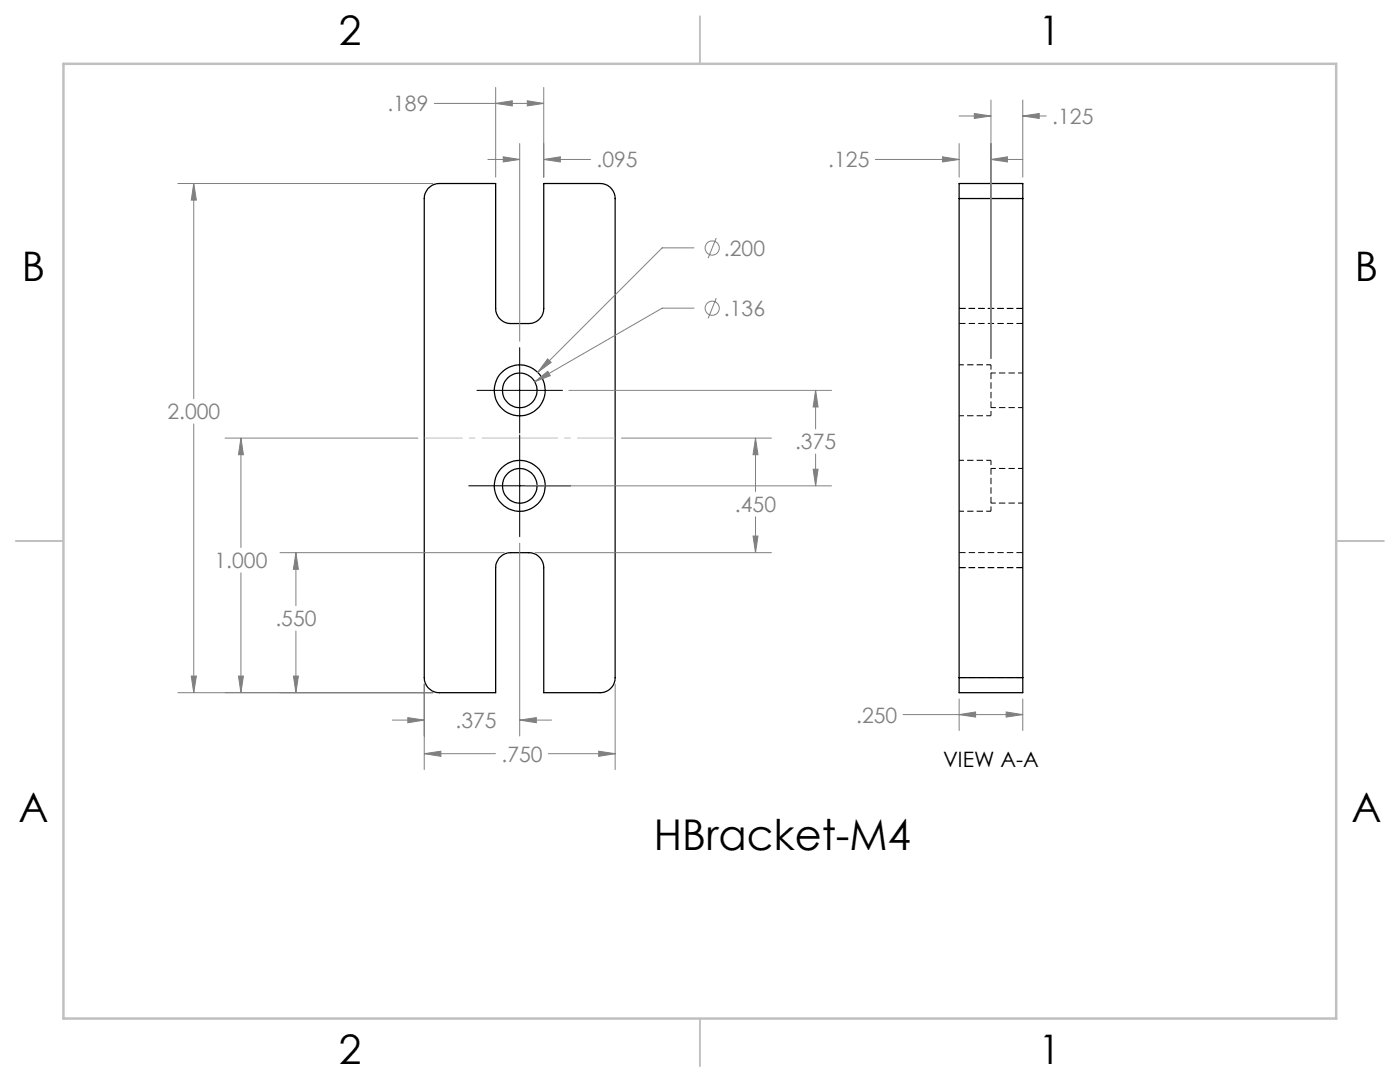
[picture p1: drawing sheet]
<svg xmlns="http://www.w3.org/2000/svg" width="279mm" height="216mm" viewBox="0 0 279 216" stroke-linecap="round" stroke-linejoin="round" font-family="sans-serif">
<g fill="none" stroke="#000" stroke-width=".25">
<path d="M85.4 37.7a3 3 0 0 1 2.3-1.1h11.2v25a2.99 2.99 0 0 0 3 3h3.6a2.99 2.99 0 0 0 3-3v-25h11.3a2.99 2.99 0 0 1 3 3v95.6a2.99 2.99 0 0 1-3 3h-11.3v-24.9a2.99 2.99 0 0 0-3-3h-3.6a3 3 0 0 0-3 3v24.9h-11.2a3 3 0 0 1-3-3v-95.6a2.99 2.99 0 0 1 .7-1.9zM191.4 39.6v-3h12.7v3M191.4 39.6h12.7M191.4 39.6v95.6M204.1 39.6v95.6M191.4 135.2v3h12.7v-3M191.4 135.2h12.7"/>
<circle cx="103.7" cy="77.9" r="5.1"/>
<circle cx="103.7" cy="77.9" r="3.5"/>
<circle cx="103.7" cy="96.9" r="5.1"/>
<circle cx="103.7" cy="96.9" r="3.5"/>
</g>
<path d="M197.8 72.8h-6.4M204.1 74.4h-6.3M191.4 83h6.4M197.8 91.8v10.2M197.8 83v-10.2M197.8 91.8h-6.4M197.8 81.3h6.3M204.1 93.5h-6.3M191.4 102h6.4M197.8 100.4h6.3" fill="none" stroke="#000" stroke-width=".2" stroke-dasharray="1.3 .6" stroke-dashoffset=".3" stroke-linecap="butt"/>
<path d="M191.4 39.6h12.7M191.4 64.5h12.7M191.4 61.5h12.7M204.1 61.5h-12.7M191.4 113.3h12.7M204.1 110.3h-12.7M204.1 113.3h-12.7M204.1 135.2h-12.7" fill="none" stroke="#000" stroke-width=".2" stroke-dasharray="1.3 .6" stroke-linecap="butt"/>
<g fill="none" stroke="#808080" stroke-width=".2">
<path d="M98.9 17.5v17.8M108.5 17.5v17.8M197.8 20v51.5M204.1 20v15.3M35.5 36.6h50.9M38.7 36.6l.5 3.3h-1zM38.7 36.6v43M86.7 20.6h21.8M97.4 31.8h6.3M98.9 20.6l3.3-.5v1zM100.4 31.3l3.3 .5-3.3 .5zM103.7 28.6v39.5"/>
<path d="M105.2 20.1l3.3 .5-3.3 .5zM108.5 31.8l3.3-.5v1zM108.5 31.8h9.4M174.7 31.8h16.7M188.1 31.3l3.3 .5-3.3 .5zM191.4 28.6v6.7M191.4 23.1h6.4M194.5 22.6l3.3 .5-3.3 .5zM197.8 31.8l3.2-.5v1zM197.8 31.8h6.3M204.1 23.1l3.3-.5v1zM204.1 23.1h4.7"/>
<path d="M138.5 49.5h-6.3l-24.9 24.8M142.9 47.5l-1.6 4M142.9 59.5l-1.6 4M106.7 76.2l2.6-2.1 .5 .9zM109.3 71.6l.7 .7-2.7 2zM113.5 77.9h52.4M138.5 61.5h-6.3l-25.5 14.7M162.8 77.9l.5 3.3h-1zM162.8 77.9v7.7M38.7 84.6v53.6M44.9 87.4h38.5M48.1 87.4v21.9"/>
<path d="M48.1 87.4l.5 3.3h-1zM105 96.9h60.9M124 87.4h30M150.8 87.4v10.7M150.8 87.4l.5 3.3h-1zM162.3 93.6h1l-.5 3.3zM162.8 90.6v6.3M48.1 114.3v23.9M55.9 110.3h44.7M59.1 110.3l.4 3.3h-.9zM59.1 110.3v10.6M103.7 108.4v38.5"/>
<path d="M106.8 110.3h47.2M150.3 107h1l-.5 3.3zM150.8 103.1v7.2M35.5 138.2h50.9M38.2 134.9h1l-.5 3.3zM47.6 134.9h1l-.5 3.3zM58.6 134.9h.9l-.4 3.3zM59.1 125.9v12.3M84.7 136.5v17.1M122.8 136.5v17.1M191.4 139.5v6.3M204.1 139.5v6.3"/>
<path d="M78.3 143.7h6.4M81.4 143.2l3.3 .5-3.3 .5zM84.7 150.4l3.3-.5v1zM84.7 150.4h14.2M103.7 143.7l3.3-.5v1zM103.7 143.7h6.4M109.4 150.4h13.4M119.5 149.9l3.3 .5-3.3 .5zM180.2 142.6h23.9M191.4 142.6l3.3-.5v1zM200.8 142.1l3.3 .5-3.3 .5z"/>
<circle cx="142.1" cy="49.5" r="1.42"/>
<circle cx="142.1" cy="61.5" r="1.41"/>
</g>
<path d="M84.7 87.4h38.1" fill="none" stroke="#c0c0c0" stroke-width=".2" stroke-dasharray="15.2 1.3 1.3 1.3" stroke-dashoffset="7.6" stroke-linecap="butt"/>
<path d="M95.2 77.9h17.1M103.7 69.4v17M93.6 96.9h20.3M103.7 86.8v20.3" fill="none" stroke="#000" stroke-width=".2"/>
<path d="M139.7 3.2v9.5M3.1 107.9h9.6M266.7 107.9h9.5M139.7 203.2v9.6" fill="none" stroke="#c0c0c0" stroke-width=".25"/>
<path d="M12.7 12.7h254v190.5h-254z" fill="none" stroke="#c0c0c0" stroke-width=".5"/>
<g fill="#808080">
<path d="M98.9 20.6l3.3-.5v1zM105.2 20.1l3.3 .5-3.3 .5zM59.1 110.3l.4 3.3h-.9zM58.6 134.9h.9l-.4 3.3zM103.7 143.7l3.3-.5v1zM81.4 143.2l3.3 .5-3.3 .5zM84.7 150.4l3.3-.5v1zM119.5 149.9l3.3 .5-3.3 .5zM38.7 36.6l.5 3.3h-1zM38.2 134.9h1l-.5 3.3zM108.5 31.8l3.3-.5v1zM100.4 31.3l3.3 .5-3.3 .5zM162.8 77.9l.5 3.3h-1zM162.3 93.6h1l-.5 3.3zM109.3 71.6l-2 2.7 2.7-2zM106.7 76.2l3.1-1.2-.5-.9zM197.8 31.8l3.2-.5v1zM188.1 31.3l3.3 .5-3.3 .5zM200.8 142.1l3.3 .5-3.3 .5zM191.4 142.6l3.3-.5v1zM194.5 22.6l3.3 .5-3.3 .5zM204.1 23.1l3.3-.5v1z"/>
<path d="M48.1 87.4l.5 3.3h-1zM47.6 134.9h1l-.5 3.3zM150.8 87.4l.5 3.3h-1zM150.3 107h1l-.5 3.3z"/>
</g>
<text font-size="8.5" x="130.5" y="169.7">HBracket-M4</text>
<g font-size="8.1">
<text x="67.6" y="8.9">2</text>
<text x="207.3" y="8.9">1</text>
<text x="4.4" y="56.2">B</text>
<text x="270.4" y="56.2">B</text>
<text x="3.7" y="164.1">A</text>
<text x="269.7" y="164.1">A</text>
<text x="67.6" y="212.4">2</text>
<text x="207.3" y="212.4">1</text>
</g>
<g font-size="4.2" fill="#808080">
<text x="77.3" y="22.2">.189</text>
<text x="210" y="24.7">.125</text>
<text x="119.1" y="33.4">.095</text>
<text x="165.3" y="33.4">.125</text>
<text x="144.5" y="51">.200</text>
<text x="144.5" y="63">.136</text>
<text x="33.4" y="83.6">2.000</text>
<text x="158.7" y="89.7">.375</text>
<text x="146.7" y="102.2">.450</text>
<text x="42.8" y="113.3">1.000</text>
<text x="55" y="125">.550</text>
<text x="90.9" y="145.3">.375</text>
<text x="170.9" y="144.2">.250</text>
<text x="100.1" y="152">.750</text>
</g>
<text font-size="4.2" x="188.2" y="153.1">VIEW A-A</text>
</svg>
